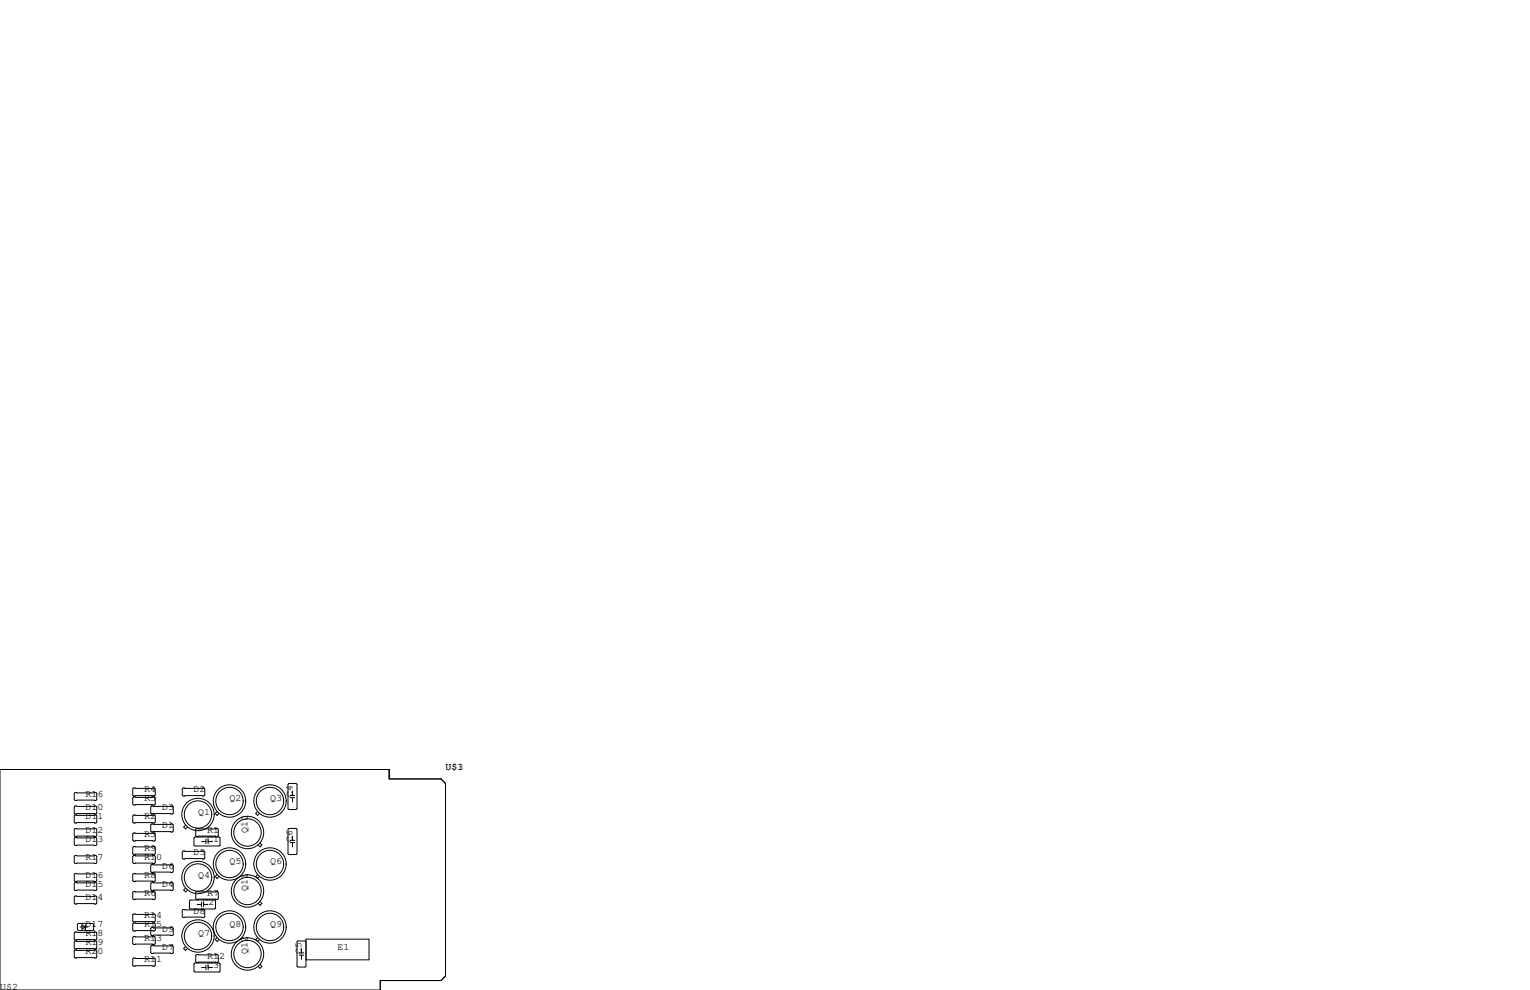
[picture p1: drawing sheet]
<svg xmlns="http://www.w3.org/2000/svg" width="432mm" height="279mm" viewBox="0 0 432 279" stroke-linecap="round" stroke-linejoin="round" font-family="sans-serif">
<g fill="none" stroke="#000" stroke-width=".28">
<path d="M0 217.2h109.9v2.6h14.6l1.2 1.3v54.4l-1.2 1.2h-17.2v2.7h-107.3zM21.2 233.8h5.9l.2 .3v1.7l-.2 .3h-5.9l-.2-.3v-1.7zM21.2 230h5.9l.2 .3v1.7l-.2 .3h-5.9l-.2-.3v-1.7zM21.2 227.5h5.9l.2 .2v1.8l-.2 .2h-5.9l-.2-.2v-1.8zM21.2 223.6h5.9l.2 .3v1.8l-.2 .2h-5.9l-.2-.2v-1.8zM21.2 236.3h5.9l.2 .3v1.8l-.2 .2h-5.9l-.2-.2v-1.8zM37.7 235.1h5.9l.2 .2v1.8l-.2 .3h-5.9l-.2-.3v-1.8zM37.7 222.4h5.9l.2 .2v1.8l-.2 .3h-5.9l-.2-.3v-1.8zM37.7 224.9h5.9l.2 .3v1.7l-.2 .3h-5.9l-.2-.3v-1.7zM37.7 230h5.9l.2 .3v1.7l-.2 .3h-5.9l-.2-.3v-1.7zM37.7 238.9h5.9l.2 .2v1.8l-.2 .3h-5.9l-.2-.3v-1.8zM42.8 227.5h5.8l.3 .2v1.8l-.3 .2h-5.8l-.3-.2v-1.8z"/>
<path d="M42.8 232.5h5.8l.3 .3v1.8l-.3 .2h-5.8l-.3-.2v-1.8zM51.7 222.4h5.8l.3 .2v1.8l-.3 .3h-5.8l-.3-.3v-1.8zM52.4 232.9l-.6 .5 .6 .5 .5-.5M54.7 236.5l.3-.3h6.8l.3 .3v2l-.3 .3h-6.8l-.3-.3zM55.5 233.8h5.8l.3 .3v1.7l-.3 .3h-5.8l-.3-.3v-1.7zM56.9 237.5h1.2M58.1 236.9v1.2M58.8 237.5h1.1M58.8 236.9v1.2M61.3 229.1l-.6 .5 .6 .5 .5-.5M72.7 229.1l-.5 .5 .5 .5 .5-.5M73.4 237.9l.5 .6-.5 .5-.6-.5"/>
<path d="M81.5 221.1h2.1l.2 .3v6.8l-.2 .3h-2.1l-.2-.3v-6.8zM81.5 233.8h2.1l.2 .3v6.8l-.2 .3h-2.1l-.2-.3v-6.8zM81.9 224.5h1.3M81.9 225.1h1.3M81.9 237.8h1.3M81.9 237.2h1.3M82.6 223.3v1.2M82.6 225.1v1.2M82.6 236v1.2M82.6 237.8v1.2M21.2 246.5h5.9l.2 .3v1.7l-.2 .3h-5.9l-.2-.3v-1.7zM21.2 241.4h5.9l.2 .3v1.8l-.2 .2h-5.9l-.2-.2v-1.8z"/>
<path d="M21.2 252.9h5.9l.2 .2v1.8l-.2 .2h-5.9l-.2-.2v-1.8zM21.2 249h5.9l.2 .3v1.8l-.2 .2h-5.9l-.2-.2v-1.8zM37.5 246.8l.2-.3h5.9l.2 .3v1.7l-.2 .3h-5.9l-.2-.3zM37.5 251.8l.2-.2h5.9l.2 .2v1.8l-.2 .3h-5.9l-.2-.3zM37.5 258.2l.2-.3h5.9l.2 .3v1.8l-.2 .2h-5.9l-.2-.2zM37.7 241.4h5.9l.2 .3v1.8l-.2 .2h-5.9l-.2-.2v-1.8zM42.5 249.3l.3-.3h5.8l.3 .3v1.8l-.3 .2h-5.8l-.3-.2zM42.8 244h5.8l.3 .2v1.8l-.3 .3h-5.8l-.3-.3v-1.8zM51.4 256.9l.3-.2h5.8l.3 .2v1.8l-.3 .3h-5.8l-.3-.3zM51.7 240.2h5.8l.3 .2v1.8l-.3 .2h-5.8l-.3-.2v-1.8zM52.4 250.6l-.6 .6 .6 .5 .5-.5M53.5 254.3l.2-.3h6.9l.2 .3v2l-.2 .2h-6.9l-.2-.2z"/>
<path d="M55.2 251.8l.3-.2h5.8l.3 .2v1.8l-.3 .3h-5.8l-.3-.3zM55.6 255.3h1.2M56.8 254.6v1.3M57.5 255.3h1.2M57.5 254.6v1.3M61.3 246.8l-.6 .6 .6 .5 .5-.5M72.7 246.8l-.5 .6 .5 .5 .5-.5M73.4 254.4l.5 .6-.5 .5-.6-.5M21.2 265.6h5.9l.2 .2v1.8l-.2 .2h-5.9l-.2-.2v-1.8zM21.2 268.1h5.9l.2 .3v1.7l-.2 .3h-5.9l-.2-.3v-1.7zM21.2 263h5.9l.2 .3v1.7l-.2 .3h-5.9l-.2-.3v-1.7zM21.8 260.9l.3-.3h4.1l.2 .3v1.5l-.2 .2h-4.1l-.3-.2z"/>
<path d="M22.6 261.6h2.2M23.1 261l1 .6-1 .7zM24.1 261v1.3h-.2M37.5 260.7l.2-.2h5.9l.2 .2v1.8l-.2 .3h-5.9l-.2-.3zM37.5 264.5l.2-.2h5.9l.2 .2v1.8l-.2 .3h-5.9l-.2-.3zM37.7 270.4h5.9l.2 .2v1.8l-.2 .3h-5.9l-.2-.3v-1.8zM42.5 267.1l.3-.3h5.8l.3 .3v1.8l-.3 .2h-5.8l-.3-.2zM42.5 262l.3-.3h5.8l.3 .3v1.8l-.3 .2h-5.8l-.3-.2zM52.4 267.2l-.6 .5 .6 .5 .5-.5M54.7 272l.3-.2h6.8l.3 .2v2.1l-.3 .2h-6.8l-.3-.2zM55.2 269.6l.3-.2h5.8l.3 .2v1.8l-.3 .3h-5.8l-.3-.3zM56.9 273h1.2"/>
<path d="M58.1 272.4v1.3M58.8 272.4v1.3M58.8 273h1.1M61.3 264.6l-.6 .6 .6 .5 .5-.5M72.7 264.6l-.5 .6 .5 .5 .5-.5M73.4 272.2l.5 .5-.5 .6-.6-.6M84.5 268.9h1.2M84.5 269.6h1.2M85.1 267.7v1.2M85.1 269.6v1.2M86.4 265.8l-.3-.2h-2l-.3 .2v6.9l.3 .2h2l.3-.2v-7.7h17.7v5.9h-17.7"/>
<circle cx="55.9" cy="229.9" r="3.9"/>
<circle cx="55.9" cy="229.9" r="4.6"/>
<circle cx="64.8" cy="226.1" r="3.9"/>
<circle cx="64.8" cy="226.1" r="4.6"/>
<circle cx="69.8" cy="235" r="3.9"/>
<circle cx="69.9" cy="235" r="4.6"/>
<circle cx="76.2" cy="226.1" r="3.9"/>
<circle cx="76.2" cy="226.1" r="4.6"/>
<circle cx="55.9" cy="247.7" r="4.6"/>
<circle cx="55.9" cy="247.6" r="3.9"/>
<circle cx="64.8" cy="243.8" r="4.6"/>
<circle cx="64.8" cy="243.8" r="3.9"/>
<circle cx="69.8" cy="251.5" r="3.9"/>
<circle cx="69.9" cy="251.5" r="4.6"/>
<circle cx="76.2" cy="243.8" r="4.6"/>
<circle cx="76.2" cy="243.8" r="3.9"/>
<circle cx="55.9" cy="264.2" r="4.6"/>
<circle cx="55.9" cy="264.2" r="3.9"/>
<circle cx="64.8" cy="261.6" r="4.6"/>
<circle cx="64.8" cy="261.6" r="3.9"/>
<circle cx="69.8" cy="269.2" r="3.9"/>
<circle cx="69.9" cy="269.2" r="4.6"/>
<circle cx="76.2" cy="261.6" r="4.6"/>
<circle cx="76.2" cy="261.6" r="3.9"/>
</g>
<g font-size="2.8">
<text x="125.7" y="217.2">U$1</text>
<text x="125.7" y="217.2">U$3</text>
<text x="24.1" y="224.8">R16</text>
<text x="40.6" y="223.5">R4</text>
<text x="40.6" y="226.1">R5</text>
<text x="54.6" y="223.5">D2</text>
<text x="64.8" y="226.1">Q2</text>
<text x="76.2" y="226.1">Q3</text>
<text x="82.5" y="224.8" transform="rotate(-90 82.5 224.8)">C4</text>
<text x="24.1" y="228.6">D10</text>
<text x="24.1" y="231.1">D11</text>
<text x="40.6" y="231.1">R2</text>
<text x="45.7" y="233.7">D1</text>
<text x="45.7" y="228.6">D3</text>
<text x="55.9" y="229.9">Q1</text>
<text x="24.1" y="234.9">D12</text>
<text x="24.1" y="237.5">D13</text>
<text x="40.6" y="236.2">R3</text>
<text x="58.4" y="237.5">C1</text>
<text x="58.4" y="234.9">R1</text>
<text x="69.8" y="234.9" transform="rotate(-90 69.8 234.9)">Q10</text>
<text x="82.5" y="237.5" transform="rotate(-90 82.5 237.5)">C6</text>
<text x="24.1" y="242.6">R17</text>
<text x="40.6" y="240">R9</text>
<text x="40.6" y="242.6">R10</text>
<text x="45.7" y="245.1">D6</text>
<text x="54.6" y="241.3">D5</text>
<text x="64.8" y="243.8">Q5</text>
<text x="76.2" y="243.8">Q6</text>
<text x="24.1" y="250.2">D15</text>
<text x="24.1" y="247.6">D16</text>
<text x="40.6" y="247.6">R8</text>
<text x="45.7" y="250.2">D4</text>
<text x="55.9" y="247.6">Q4</text>
<text x="69.8" y="251.5" transform="rotate(-90 69.8 251.5)">Q11</text>
<text x="24.1" y="254">D14</text>
<text x="40.6" y="252.7">R6</text>
<text x="54.6" y="257.8">D8</text>
<text x="57.1" y="255.3">C2</text>
<text x="58.4" y="252.7">R7</text>
<text x="24.1" y="261.6">D17</text>
<text x="40.6" y="259.1">R14</text>
<text x="40.6" y="261.6">R15</text>
<text x="45.7" y="262.9">D9</text>
<text x="64.8" y="261.6">Q8</text>
<text x="76.2" y="261.6">Q9</text>
<text x="24.1" y="264.2">R18</text>
<text x="24.1" y="266.7">R19</text>
<text x="24.1" y="269.2">R20</text>
<text x="40.6" y="265.4">R13</text>
<text x="45.7" y="268">D7</text>
<text x="55.9" y="264.2">Q7</text>
<text x="69.8" y="269.2" transform="rotate(-90 69.8 269.2)">Q12</text>
<text x="85.1" y="269.2" transform="rotate(-90 85.1 269.2)">C5</text>
<text x="95.2" y="268">E1</text>
<text x="40.6" y="271.5">R11</text>
<text x="58.4" y="273">C3</text>
<text x="58.4" y="270.5">R12</text>
<text x="0" y="279.4">U$2</text>
</g>
</svg>
